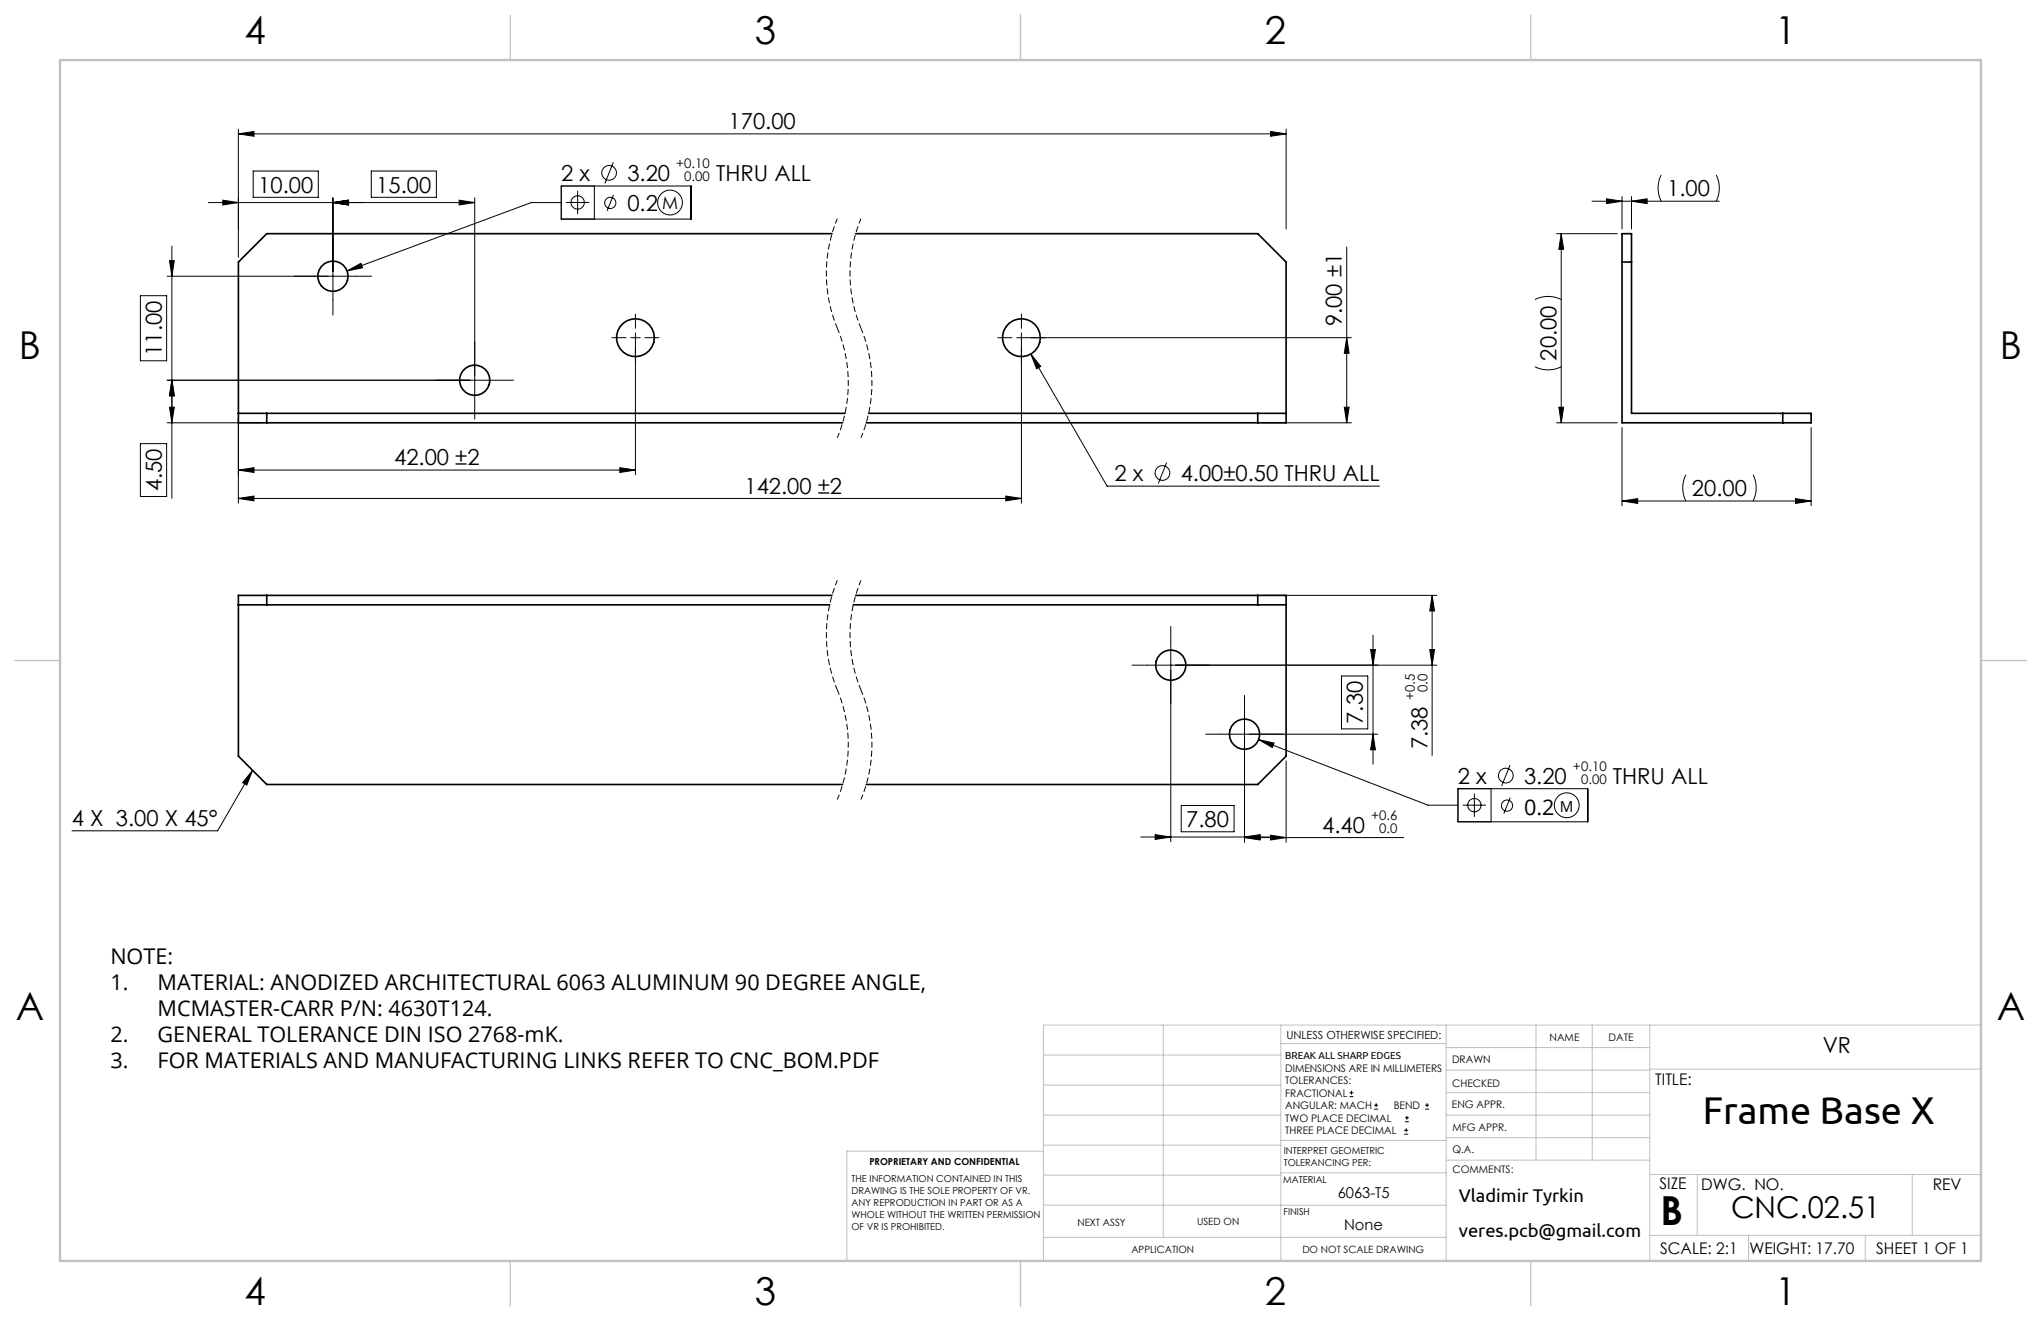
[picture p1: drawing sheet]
<svg xmlns="http://www.w3.org/2000/svg" width="432mm" height="279mm" viewBox="0 0 432 279" stroke-linecap="round" stroke-linejoin="round" font-family="sans-serif">
<g fill="none" stroke="#000" stroke-width=".21">
<path d="M50.4 28.3l3.3-.5v1zM50.4 27.3v27.1M50.4 28.3h221.7M53.6 36.2h13.7v5.5h-13.7zM78.5 36.2h13.8v5.5h-13.8zM118.7 39.3h27.5v7h-27.5zM125.7 39.3v7M129.8 34.3l-1.8 4.5M268.8 27.8l3.3 .5-3.3 .5zM272.1 27.3v21.1M351.4 37a6.2 6.2 0 0 0 0 5.6M363.1 37a6.2 6.2 0 0 1 0 5.6"/>
<path d="M35.4 58.4h40M35.9 55.1h1l-.5 3.3zM36.4 52.1v53.3M44.1 42.8h56.3M47.1 42.3l3.3 .5-3.3 .6zM70.4 42.8l3.3-.5v1.1zM70.4 41.8v21.6M73.4 57.3l3-1.6 .3 .9zM97.1 42.3l3.3 .5-3.3 .6zM100.4 41.8v43.6M118.7 42.8h-6.3l-39 14.5M119.7 42.8h5"/>
<path d="M122.2 40.4v4.9M129.8 41.2l-1.4 3.4M284.9 52.2v37.2M329.3 49.4h12.9M330.3 49.4l.5 3.3h-1zM330.3 49.4v40M336.8 42.6h26.9M339.9 42l3.3 .6-3.3 .5zM343.2 41.6v6.8M345.2 41.6v6.8M345.2 42.6l3.3-.6v1.1zM29.7 62.5h5.6v13.8h-5.6z"/>
<path d="M133.4 71.4h2M134.4 70.4v30M215.1 71.4h70.8M216.1 70.4v36M218.1 74.9l2.1 2.6-.9 .5zM218.1 74.9l16.1 27.9h57.7M284.9 71.4l.5 3.3h-1zM324.7 77.6a6.2 6.2 0 0 0 5.6 0M324.7 63.4a6.2 6.2 0 0 1 5.6 0M29.7 93.8h5.6v11.2h-5.6zM35.4 80.4h70M35.4 89.4h20"/>
<path d="M35.9 86.1h1l-.5 3.3zM36.4 80.4l.5 3.3h-1zM50.4 99.4l3.3-.5v1zM50.4 88.4v18M50.4 99.4h84M131.1 98.9l3.3 .5-3.3 .5zM246.8 97.8l-1.8 4.5M267.1 89.4h18.8M284.4 86.1h1l-.5 3.3zM329.3 89.4h12.9M329.8 86.1h1l-.5 3.3zM343.2 90.4v16.6"/>
<path d="M383.2 90.4v16.6M50.4 105.4l3.3-.5v1zM50.4 105.4h165.7M212.8 104.9l3.3 .5-3.3 .5zM343.2 106l3.3-.5v1zM343.2 106h40M356.7 100.4a6.2 6.2 0 0 0 0 5.6M370.9 100.4a6.2 6.2 0 0 1 0 5.6M379.9 105.5l3.3 .5-3.3 .5zM247.7 135.7v42.3M267.1 125.9h36.9M290 137.4h1l-.5 3.3z"/>
<path d="M290.5 134.3v27.3M302.5 137.4h1l-.5 3.3zM303 125.9l.5 3.3h-1zM303 125.9v33.9M242.7 140.7h61.3M263.3 150.3v27.9M266.3 156.4l3.2 .8-.3 .9zM266.3 156.4l35.8 13.9h6.4M283.8 143h5.6v11.2h-5.6zM290.5 155.3l.5 3.3h-1zM291.5 155.3h-33.2M53.4 162.9l-1.2 3.1-.9-.5z"/>
<path d="M53.4 162.9l-7.4 12.8h-30.8M241.3 177h28.3M244.4 176.5l3.3 .5-3.3 .5zM249.9 170.4h11.2v5.5h-11.2zM263.3 177.2l3.3-.6v1.1zM263.3 177.2h33.7M263.3 177l3.3-.5v1zM268.8 176.6l3.3 .6-3.3 .5zM272.1 160.9v17.3M308.5 166.8h27.4v7h-27.4zM309.5 170.3h4.9M311.9 167.8v5"/>
<path d="M315.5 166.8v7M319.5 161.8l-1.8 4.5M319.5 168.7l-1.3 3.4M285.5 231.9h.8M285.5 231.1h.8M285.9 230.7v.8M290.7 234.6h.9M290.7 233.8h.9M291.1 233.3v.9M297.1 239.9h.8M297.1 239.1h.8M297.2 237.3h.9"/>
<path d="M297.2 236.4h.9M297.5 238.6v.9M297.6 236v.8M301.5 234.6h.8M301.5 233.8h.8M301.9 233.3v.9"/>
<circle cx="128.9" cy="36.6" r="1.56"/>
<circle cx="122.2" cy="42.8" r="1.41"/>
<circle cx="129.1" cy="42.9" r="1.18"/>
<circle cx="141.8" cy="42.8" r="2.63"/>
<circle cx="245.9" cy="100" r="1.56"/>
<circle cx="311.9" cy="170.3" r="1.41"/>
<circle cx="318.6" cy="164" r="1.56"/>
<circle cx="318.8" cy="170.4" r="1.18"/>
<circle cx="331.5" cy="170.3" r="2.63"/>
</g>
<path d="M177.1 46.2a30.1 30.1 0 0 0 0 23.2M182.1 46.2a30.1 30.1 0 0 0 0 23.2M177.1 69.4a30.1 30.1 0 0 1 0 23.2M182.1 69.4a30.1 30.1 0 0 1 0 23.2M177.1 122.8a30.1 30.1 0 0 0 0 23.1M182.1 122.8a30.1 30.1 0 0 0 0 23.1M177.1 145.9a30.1 30.1 0 0 1 0 23.2M182.1 145.9a30.1 30.1 0 0 1 0 23.2" fill="none" stroke="#000" stroke-width=".21" stroke-dasharray="1.3 .6" stroke-dashoffset=".2" stroke-linecap="butt"/>
<g fill="none" stroke="#000" stroke-width=".21" stroke-dasharray="15.2 1.3 1.3 1.3">
<path d="M65.4 58.4h-3.2M70.4 53.4v-3.2M75.4 58.4h3.2M70.4 63.4v3.2M100.4 75.4v-3.2M132.4 71.4h-3M134.4 69.4v-3M134.4 73.4v3M136.4 71.4h3M214.1 71.4h-3M216.1 69.4v-3M216.1 73.4v3"/>
<path d="M218.1 71.4h3M95.4 80.4h-3.2M100.4 85.4v3.2M105.4 80.4h3.2M247.7 135.7v-3.2M242.7 140.7h-3.2M247.7 145.7v3.2M252.7 140.7h3.2M258.3 155.3h-3.2M263.3 150.3v-3.2M268.3 155.3h3.2M263.3 160.3v3.2"/>
</g>
<g fill="none" stroke="#c0c0c0" stroke-width=".21">
<path d="M246.1 216.8v44.9M271 216.8v49.9M305.9 216.8v49.9M325 216.8v28.6M336.9 216.8v28.6M349 216.8v49.9M419.1 216.8h-198.3v49.9M220.8 235.9h50.2M220.8 229.5h50.2M220.8 223.2h50.2M271 220.7h34.9M305.9 231.1h43.1"/>
<path d="M305.9 226.3h43.1M305.9 221.6h43.1M305.9 235.9h43.1M349 226.1h70.1M220.8 248.6h50.2M220.8 242.2h50.2M220.8 254.9h50.2M220.8 243.5h-41.6v23.2M271 254.9h34.9M271 248.1h35.1M271 241.2h35.1M305.9 240.6h43.1"/>
<path d="M306.1 245.4h42.9M349 248.4h70.1M359.1 248.4v12.9M404.6 248.4v12.9M220.8 261.7h85.1M349 261.3h70.1M369.9 261.3v5.4M394.6 261.3v5.4"/>
</g>
<path d="M107.9 3.2v9.5M215.9 3.2v9.5M323.8 3.2v9.5M3.2 139.7h9.5M419.1 139.7h9.5M107.9 266.7v9.5M215.9 266.7v9.5M323.8 266.7v9.5" fill="none" stroke="#c0c0c0" stroke-width=".25"/>
<path d="M12.7 12.7h406.4v254h-406.4z" fill="none" stroke="#c0c0c0" stroke-width=".5"/>
<g fill="#000">
<path d="M50.4 28.3l3.3-.5v1zM268.8 27.8l3.3 .5-3.3 .5z"/>
<path d="M339.9 42l3.3 .6-3.3 .5zM345.2 42.6l3.3-.6v1.1z"/>
<path d="M218.1 74.9l1.2 3.1 .9-.5zM73.4 57.3l3.3-.7-.3-.9zM53.4 162.9l-1.2 3.1-.9-.5zM266.3 156.4l2.9 1.7 .3-.9z"/>
<path d="M284.9 71.4l.5 3.3h-1zM284.4 86.1h1l-.5 3.3zM36.4 80.4l.5 3.3h-1zM35.9 86.1h1l-.5 3.3z"/>
<path d="M36.4 80.4l.5 3.3h-1zM35.9 55.1h1l-.5 3.3z"/>
<path d="M131.1 98.9l3.3 .5-3.3 .5zM50.4 99.4l3.3-.5v1zM212.8 104.9l3.3 .5-3.3 .5zM50.4 105.4l3.3-.5v1zM70.4 42.8l3.3-.5v1.1zM47.1 42.3l3.3 .5-3.3 .6zM97.1 42.3l3.3 .5-3.3 .6zM70.4 42.8l3.3-.5v1.1z"/>
<path d="M329.8 86.1h1l-.5 3.3zM330.3 49.4l.5 3.3h-1zM302.5 137.4h1l-.5 3.3zM303 125.9l.5 3.3h-1z"/>
<path d="M379.9 105.5l3.3 .5-3.3 .5zM343.2 106l3.3-.5v1zM263.3 177l3.3-.5v1zM244.4 176.5l3.3 .5-3.3 .5z"/>
<path d="M290 137.4h1l-.5 3.3zM290.5 155.3l.5 3.3h-1z"/>
<path d="M263.3 177.2l3.3-.6v1.1zM268.8 176.6l3.3 .6-3.3 .5z"/>
</g>
<g fill="none" stroke="#000" stroke-width=".35">
<path d="M176 49.4h-119.6l-6 6v34h127.9M181 49.4h85.1l6 6v34h-88.8M343.2 49.4h2v38h38v2h-40zM343.2 55.4h2M50.4 87.4h128.4M56.4 87.4v2M183.8 87.4h88.3M266.1 87.4v2M377.2 87.4v2M50.4 127.9h125.1M56.4 125.9v2M176 125.9h-125.6v34l6 6h121.9"/>
<path d="M180.5 127.9h91.6M181 125.9h91.1v34l-6 6h-82.8M266.1 125.9v2"/>
<circle cx="70.4" cy="58.4" r="3.2"/>
<circle cx="134.4" cy="71.4" r="4"/>
<circle cx="216.1" cy="71.4" r="4"/>
<circle cx="100.4" cy="80.4" r="3.2"/>
<circle cx="247.7" cy="140.7" r="3.2"/>
<circle cx="263.3" cy="155.3" r="3.2"/>
</g>
<text font-size="8.5" x="351.3" y="259">B</text>
<text font-size="8.2" x="360.2" y="237.7">Frame Base X</text>
<g font-size="8.1">
<text x="51.7" y="9.3">4</text>
<text x="159.7" y="9.3">3</text>
<text x="267.6" y="9.3">2</text>
<text x="375.6" y="9.3">1</text>
<text x="4" y="76">B</text>
<text x="423.1" y="76">B</text>
<text x="3.3" y="215.7">A</text>
<text x="422.4" y="215.7">A</text>
<text x="51.7" y="276">4</text>
<text x="159.7" y="276">3</text>
<text x="267.6" y="276">2</text>
<text x="375.6" y="276">1</text>
</g>
<text font-size="6.3" x="366.2" y="257.6">CNC.02.51</text>
<g font-size="4.7">
<text x="154.2" y="27.3">170.00</text>
<text x="54.6" y="40.7">10.00</text>
<text x="79.6" y="40.7">15.00</text>
<text x="118.7" y="38.3">2 x</text>
<text x="132.7" y="38.3">3.20</text>
<text x="151.5" y="38.3">THRU ALL</text>
<text x="352.7" y="41.5">1.00</text>
<text x="132.7" y="44.6">0.2</text>
<text x="283.9" y="69" transform="rotate(-90 283.9 69)">9.00 ±1</text>
<text x="34.2" y="75.2" transform="rotate(-90 34.2 75.2)">11.00</text>
<text x="329.3" y="76.3" transform="rotate(-90 329.3 76.3)">20.00</text>
<text x="83.4" y="98.4">42.00 ±2</text>
<text x="235.8" y="101.8">2 x</text>
<text x="249.8" y="101.8">4.00±0.50 THRU ALL</text>
<text x="34.2" y="103.9" transform="rotate(-90 34.2 103.9)">4.50</text>
<text x="157.5" y="104.4">142.00 ±2</text>
<text x="358" y="105">20.00</text>
<text x="288.4" y="153.1" transform="rotate(-90 288.4 153.1)">7.30</text>
<text x="302" y="158.5" transform="rotate(-90 302 158.5)">7.38</text>
<text x="308.5" y="165.8">2 x</text>
<text x="322.4" y="165.8">3.20</text>
<text x="341.2" y="165.8">THRU ALL</text>
<text x="15.2" y="174.7">4 X 3.00 X 45°</text>
<text x="251" y="174.9">7.80</text>
<text x="279.7" y="176.1">4.40</text>
<text x="385.6" y="222.6">VR</text>
</g>
<g font-size="4.6">
<text x="322.4" y="172.3">0.2</text>
<text x="23.3" y="203.9">NOTE:</text>
<text x="23.3" y="209.4">1.</text>
<text x="33.3" y="209.4">MATERIAL: ANODIZED ARCHITECTURAL 6063 ALUMINUM 90 DEGREE ANGLE,</text>
<text x="33.3" y="214.9">MCMASTER-CARR P/N: 4630T124.</text>
<text x="23.3" y="220.4">2.</text>
<text x="33.3" y="220.4">GENERAL TOLERANCE DIN ISO 2768-mK.</text>
<text x="23.3" y="225.9">3.</text>
<text x="33.3" y="225.9">FOR MATERIALS AND MANUFACTURING LINKS REFER TO CNC_BOM.PDF</text>
</g>
<g font-size="3.9">
<text x="308.6" y="254.3">Vladimir Tyrkin</text>
<text x="308.6" y="261.6">veres.pcb@gmail.com</text>
</g>
<text font-size="3.7" x="140.1" y="44.1">M</text>
<g font-size="3.4">
<text x="350.2" y="229.5">TITLE:</text>
<text x="351.1" y="251.6">SIZE</text>
<text x="359.9" y="251.6">DWG. NO.</text>
<text x="408.9" y="251.7">REV</text>
<text x="351.2" y="265.2">SCALE: 2:1</text>
<text x="370.1" y="265.3">WEIGHT: 17.70</text>
<text x="396.9" y="265.2">SHEET 1 OF 1</text>
</g>
<g font-size="3.2">
<text x="330" y="171.6">M</text>
<text x="283" y="253.3">6063-T5</text>
<text x="284.4" y="260.1">None</text>
</g>
<g font-size="2.8">
<text x="143.1" y="35.6">+0.10</text>
<text x="144.8" y="38.3">0.00</text>
<text x="299.3" y="148.1" transform="rotate(-90 299.3 148.1)">+0.5</text>
<text x="302" y="146.4" transform="rotate(-90 302 146.4)">0.0</text>
<text x="332.8" y="163.1">+0.10</text>
<text x="334.5" y="165.8">0.00</text>
<text x="290.1" y="173.5">+0.6</text>
<text x="291.8" y="176.2">0.0</text>
</g>
<text font-size="2.4" x="272.2" y="219.7">UNLESS OTHERWISE SPECIFIED:</text>
<g font-size="2.2">
<text x="327.8" y="220.1">NAME</text>
<text x="340.3" y="220.2">DATE</text>
<text x="271.9" y="226.6">DIMENSIONS ARE IN MILLIMETERS</text>
<text x="307.2" y="224.9">DRAWN</text>
<text x="271.9" y="229.3">TOLERANCES:</text>
<text x="271.9" y="231.9">FRACTIONAL</text>
<text x="307.3" y="229.8">CHECKED</text>
<text x="271.9" y="234.6">ANGULAR: MACH</text>
<text x="271.9" y="237.2">TWO PLACE DECIMAL</text>
<text x="271.9" y="239.9">THREE PLACE DECIMAL</text>
<text x="294.9" y="234.6">BEND</text>
<text x="307.2" y="234.5">ENG APPR.</text>
<text x="307.3" y="239.2">MFG APPR.</text>
<text x="307.3" y="243.9">Q.A.</text>
<text x="307.3" y="248.1">COMMENTS:</text>
</g>
<g font-size="2.1">
<text x="271.9" y="224.1">BREAK ALL SHARP EDGES</text>
<text x="227.9" y="259.2">NEXT ASSY</text>
<text x="253.3" y="259.2">USED ON</text>
<text x="239.3" y="265">APPLICATION</text>
<text x="275.5" y="265.1">DO NOT SCALE DRAWING</text>
</g>
<g font-size="2">
<text x="271.6" y="244.1">INTERPRET GEOMETRIC</text>
<text x="180.2" y="250">THE INFORMATION CONTAINED IN THIS</text>
<text x="183.9" y="246.4">PROPRIETARY AND CONFIDENTIAL</text>
<text x="271.5" y="250.2">MATERIAL</text>
<text x="271.6" y="246.6">TOLERANCING PER:</text>
<text x="180.2" y="252.5">DRAWING IS THE SOLE PROPERTY OF VR.</text>
<text x="180.2" y="255.1">ANY REPRODUCTION IN PART OR AS A</text>
<text x="180.2" y="257.6">WHOLE WITHOUT THE WRITTEN PERMISSION</text>
<text x="271.5" y="257">FINISH</text>
<text x="180.2" y="260.1">OF VR IS PROHIBITED.</text>
</g>
</svg>
